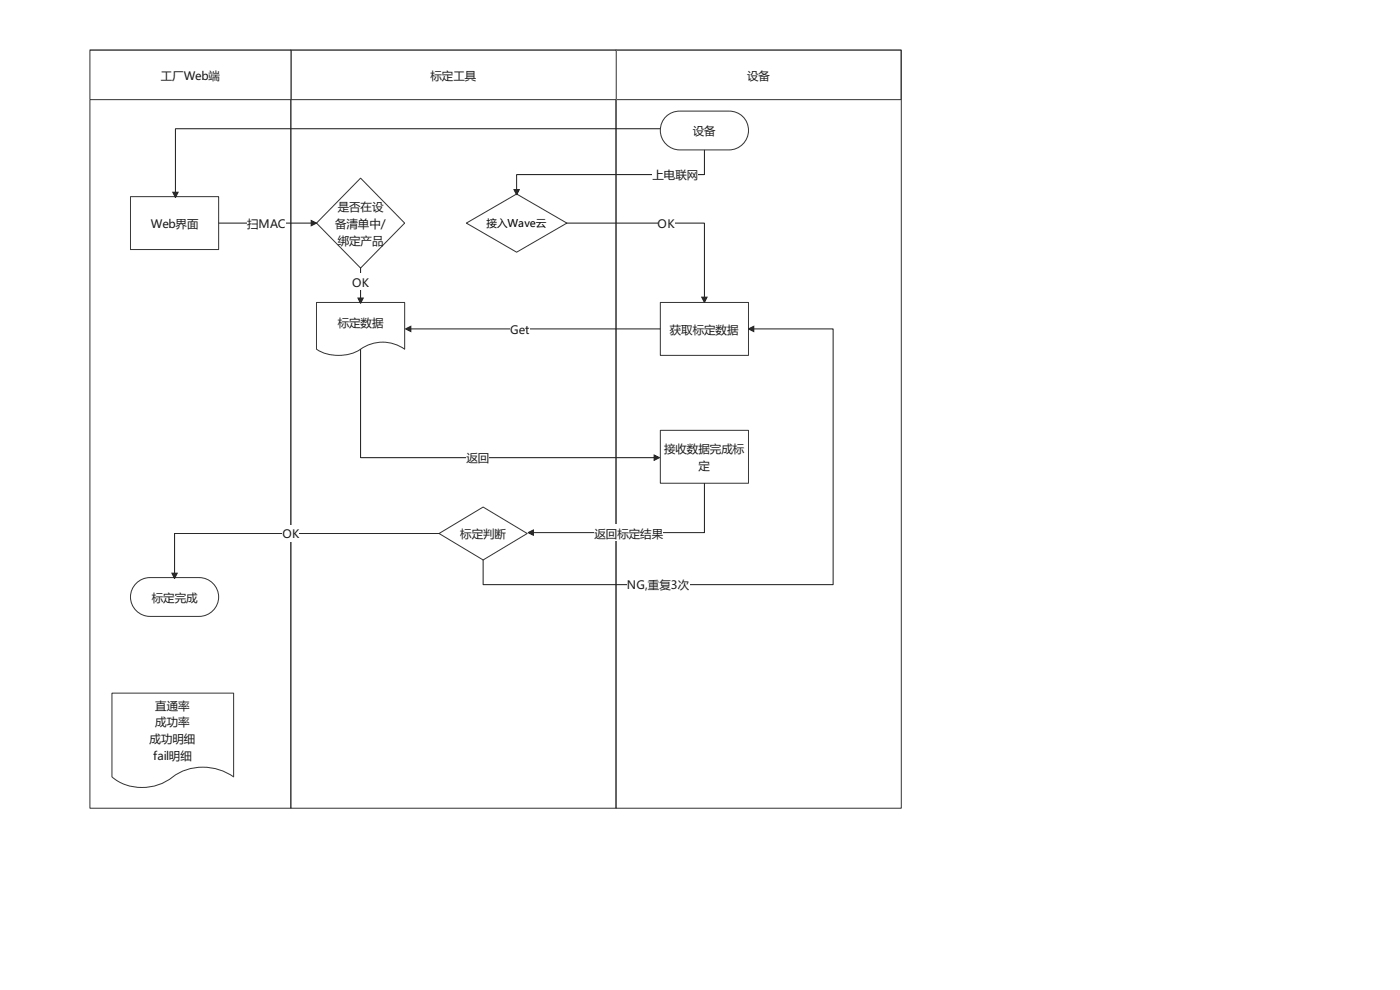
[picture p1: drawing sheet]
<svg xmlns="http://www.w3.org/2000/svg" width="420mm" height="297mm" viewBox="0 0 420 297" stroke-linecap="round" stroke-linejoin="round" font-family="sans-serif">
<path d="M184.9 15h85.6v227.5h-85.6z" fill="none" stroke="#323232" stroke-width=".3"/>
<path d="M184.9 15.1h85.5v14.8h-85.5z" fill="#fff"/>
<path d="M87.3 15h97.6v227.5h-97.6zM184.9 15.1h85.5v14.8h-85.5z" fill="none" stroke="#323232" stroke-width=".3"/>
<path d="M87.3 15.1h97.6v14.8h-97.6z" fill="#fff"/>
<path d="M27 15h60.3v227.5h-60.3zM87.3 15.1h97.6v14.8h-97.6z" fill="none" stroke="#323232" stroke-width=".3"/>
<path d="M27 15.1h60.3v14.8h-60.3z" fill="#fff"/>
<path d="M27 15.1h60.3v14.8h-60.3z" fill="none" stroke="#323232" stroke-width=".3"/>
<path d="M39.2 59h26.4v15.9h-26.4z" fill="#fff"/>
<path d="M39.2 59h26.4v15.9h-26.4z" fill="none" stroke="#323232" stroke-width=".3"/>
<path d="M199.9 35a5.8 5.8 0 0 1 4.1-1.7h14.8a5.8 5.8 0 0 1 5.8 5.9 5.8 5.8 0 0 1-5.8 5.8h-14.8a5.9 5.9 0 0 1-5.4-3.7 5.9 5.9 0 0 1 1.3-6.3z" fill="#fff"/>
<path d="M199.9 35a5.8 5.8 0 0 1 4.1-1.7h14.8a5.8 5.8 0 0 1 5.8 5.9 5.8 5.8 0 0 1-5.8 5.8h-14.8a5.9 5.9 0 0 1-5.4-3.7 5.9 5.9 0 0 1 1.3-6.3z" fill="none" stroke="#323232" stroke-width=".3"/>
<path d="M198.2 38.6h-145.5v19.1" fill="none" stroke="#191919" stroke-width=".3"/>
<path d="M51.9 57.7h1.5l-.7 1.6z" fill="#191919"/>
<path d="M51.9 57.7h1.5l-.7 1.6z" fill="none" stroke="#191919" stroke-width=".3"/>
<path d="M108.2 53.4l13.2 13.5-13.2 13.5-13.2-13.5z" fill="#fff"/>
<path d="M108.2 53.4l13.2 13.5-13.2 13.5-13.2-13.5z" fill="none" stroke="#323232" stroke-width=".3"/>
<path d="M65.6 66.9h27.8" fill="none" stroke="#191919" stroke-width=".3"/>
<path d="M93.4 66.1l1.6 .8-1.6 .8z" fill="#191919"/>
<path d="M93.4 66.1l1.6 .8-1.6 .8z" fill="none" stroke="#191919" stroke-width=".3"/>
<g fill="#fff">
<path d="M74.2 64.5h11.6v5h-11.6z"/>
<path d="M140 66.9l15-8.7 15.1 8.7-15.1 8.8z"/>
</g>
<path d="M140 66.9l15-8.7 15.1 8.7-15.1 8.8z" fill="none" stroke="#323232" stroke-width=".3"/>
<path d="M198.2 90.8h26.4v15.8h-26.4z" fill="#fff"/>
<path d="M198.2 90.8h26.4v15.8h-26.4z" fill="none" stroke="#323232" stroke-width=".3"/>
<path d="M170.1 66.9h41.3v22.3" fill="none" stroke="#191919" stroke-width=".3"/>
<path d="M210.6 89.2h1.6l-.8 1.6z" fill="#191919"/>
<path d="M210.6 89.2h1.6l-.8 1.6z" fill="none" stroke="#191919" stroke-width=".3"/>
<g fill="#fff">
<path d="M197.4 64.5h5v5h-5z"/>
<path d="M95 90.8h26.4v14a11.6 11.6 0 0 0-13.9 .4 12.9 12.9 0 0 1-12.5-.4z"/>
</g>
<path d="M95 90.8h26.4v14a11.6 11.6 0 0 0-13.9 .4 12.9 12.9 0 0 1-12.5-.4z" fill="none" stroke="#323232" stroke-width=".3"/>
<path d="M108.2 80.4v9" fill="none" stroke="#191919" stroke-width=".3"/>
<path d="M107.4 89.4h1.6l-.8 1.6z" fill="#191919"/>
<path d="M107.4 89.4h1.6l-.8 1.6z" fill="none" stroke="#191919" stroke-width=".3"/>
<path d="M105.7 82.1h5v5h-5z" fill="#fff"/>
<path d="M123.3 98.7h74.9" fill="none" stroke="#191919" stroke-width=".3"/>
<path d="M121.7 98.7l1.6-.8v1.6z" fill="#191919"/>
<path d="M121.7 98.7l1.6-.8v1.6z" fill="none" stroke="#191919" stroke-width=".3"/>
<g fill="#fff">
<path d="M153.1 96.3h5.8v5h-5.8z"/>
<path d="M198.2 129.1h26.4v15.9h-26.4z"/>
</g>
<path d="M198.2 129.1h26.4v15.9h-26.4z" fill="none" stroke="#323232" stroke-width=".3"/>
<path d="M108.2 104.8v32.5h88.1" fill="none" stroke="#191919" stroke-width=".3"/>
<path d="M196.3 136.5l1.6 .8-1.6 .8z" fill="#191919"/>
<path d="M196.3 136.5l1.6 .8-1.6 .8z" fill="none" stroke="#191919" stroke-width=".3"/>
<g fill="#fff">
<path d="M140 134.8h6.8v5h-6.8z"/>
<path d="M131.8 160.1l13.2-8 13.2 8-13.2 7.9z"/>
</g>
<path d="M131.8 160.1l13.2-8 13.2 8-13.2 7.9z" fill="none" stroke="#323232" stroke-width=".3"/>
<path d="M211.4 145v14.8h-51.3" fill="none" stroke="#191919" stroke-width=".3"/>
<path d="M158.5 159.8l1.6-.8v1.6z" fill="#191919"/>
<path d="M158.5 159.8l1.6-.8v1.6z" fill="none" stroke="#191919" stroke-width=".3"/>
<g fill="#fff">
<path d="M178.4 157.3h20.6v5h-20.6z"/>
<path d="M40.9 175a5.8 5.8 0 0 1 4.1-1.7h14.8a5.8 5.8 0 0 1 5.8 5.8 5.8 5.8 0 0 1-5.8 5.8h-14.8a5.8 5.8 0 0 1-5.4-3.5 5.8 5.8 0 0 1 1.3-6.4z"/>
</g>
<path d="M40.9 175a5.8 5.8 0 0 1 4.1-1.7h14.8a5.8 5.8 0 0 1 5.8 5.8 5.8 5.8 0 0 1-5.8 5.8h-14.8a5.8 5.8 0 0 1-5.4-3.5 5.8 5.8 0 0 1 1.3-6.4z" fill="none" stroke="#323232" stroke-width=".3"/>
<path d="M131.8 160.1h-79.4v11.9" fill="none" stroke="#191919" stroke-width=".3"/>
<path d="M51.6 172h1.6l-.8 1.6z" fill="#191919"/>
<path d="M51.6 172h1.6l-.8 1.6z" fill="none" stroke="#191919" stroke-width=".3"/>
<path d="M84.8 157.5h5v5h-5z" fill="#fff"/>
<path d="M226.2 98.7h23.8v76.7h-105v-7.4" fill="none" stroke="#191919" stroke-width=".3"/>
<path d="M224.6 98.7l1.6-.8v1.6z" fill="#191919"/>
<path d="M224.6 98.7l1.6-.8v1.6z" fill="none" stroke="#191919" stroke-width=".3"/>
<path d="M188.1 172.9h18.8v5h-18.8z" fill="#fff"/>
<path d="M211.4 45v7.4h-56.4v4.5" fill="none" stroke="#191919" stroke-width=".3"/>
<path d="M154.3 56.9h1.5l-.8 1.6z" fill="#191919"/>
<path d="M154.3 56.9h1.5l-.8 1.6z" fill="none" stroke="#191919" stroke-width=".3"/>
<g fill="#fff">
<path d="M195.8 49.8h13.8v5h-13.8z"/>
<path d="M33.6 208h36.5v25.1a16.1 16.1 0 0 0-19.9 1.1 14.7 14.7 0 0 1-16.6-1.1z"/>
</g>
<path d="M33.6 208h36.5v25.1a16.1 16.1 0 0 0-19.9 1.1 14.7 14.7 0 0 1-16.6-1.1z" fill="none" stroke="#323232" stroke-width=".3"/>
<g font-size="3.4" fill="#191919">
<text x="48.3" y="24">工厂Web端</text>
<text x="129.2" y="24">标定工具</text>
<text x="224.2" y="24">设备</text>
<text x="207.9" y="40.5">设备</text>
<text x="195.8" y="53.7">上电联网</text>
<text x="101.3" y="63.4">是否在设</text>
<text x="45.3" y="68.4">Web界面</text>
<text x="74.2" y="68.4">扫MAC</text>
<text x="100.6" y="68.5">备清单中/</text>
<text x="197.4" y="68.4">OK</text>
<text x="101.3" y="73.5">绑定产品</text>
<text x="105.7" y="86">O</text>
<text x="108.6" y="86">K</text>
<text x="101.3" y="98.2">标定数据</text>
<text x="153.1" y="100.2">Get</text>
<text x="201" y="100.2">获取标定数据</text>
<text x="199.3" y="136">接收数据完成标</text>
<text x="140" y="138.7">返回</text>
<text x="209.6" y="141">定</text>
<text x="84.8" y="161.5">O</text>
<text x="87.7" y="161.5">K</text>
<text x="138.1" y="161.5">标定判断</text>
<text x="178.4" y="161.3">返回</text>
<text x="185.3" y="161.3">标定结果</text>
<text x="188.1" y="176.8">NG,重复3次</text>
<text x="45.6" y="180.6">标定完成</text>
<text x="46.6" y="212.9">直通率</text>
<text x="46.6" y="218">成功率</text>
<text x="44.9" y="223">成功明细</text>
<text x="45.9" y="228">fail明细</text>
</g>
<text font-size="3.2" x="146" y="68.2">接入Wave云</text>
</svg>
